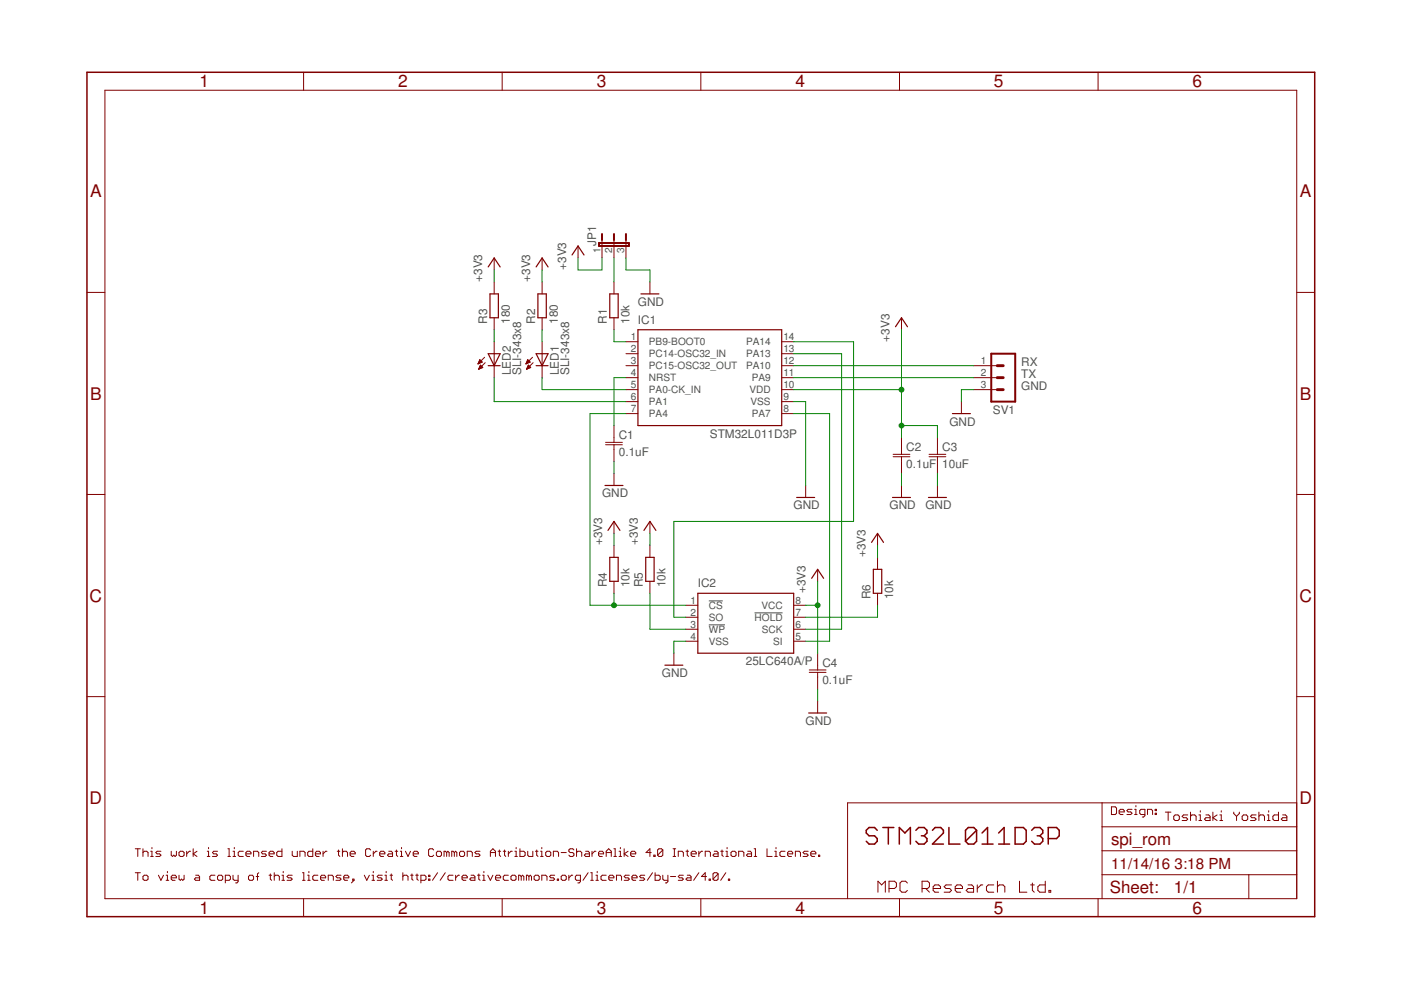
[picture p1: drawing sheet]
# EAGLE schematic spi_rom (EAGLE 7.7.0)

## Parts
C1  0.1uF  C-JIS050-024X044  [C050-024X044]
C2  0.1uF  C-JIS0603  [C0603]
C3  10uF  C-JIS0603  [C0603]
C4  0.1uF  C-JIS050-024X044  [C050-024X044]
IC1  STM32L011D3P  [TSSOP14]
IC2  25LC640A/P  [DIL8]
JP1  JP2E  [JP2]
LED1  SLI-343x8  LED3MM  [LED3MM]
LED2  SLI-343x8  LED3MM  [LED3MM]
R1  10k  R-EU_0207/2V  [0207/2V]
R2  180  R-EU_0207/2V  [0207/2V]
R3  180  R-EU_0207/2V  [0207/2V]
R4  10k  R-EU_0207/2V  [0207/2V]
R5  10k  R-EU_0207/2V  [0207/2V]
R6  10k  R-EU_0207/2V  [0207/2V]
SV1  MA03-1  [MA03-1]

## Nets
+3V3: C2.1 C3.1 C4.1 IC2.8(VCC) JP1.1 R2.2 R3.2 R4.2 R5.2 R6.2
GND: C1.2 C2.2 C3.2 C4.2 IC2.4(VSS) JP1.3 SV1.3
N$1: SV1.2
N$2: R1.1
N$3: SV1.1
N$4: C1.1
N$5: IC1.5(PA0-CK_IN) LED1.K(C)
N$6: JP1.2 R1.2
N$7: LED2.A R3.1
N$8: IC1.6(PA1) LED2.K(C)
N$9: LED1.A R2.1
N$10: IC1.7(PA4) IC2.1(!CS) R4.1
N$11: IC1.13(PA13) IC2.6(SCK)
N$12: IC1.14(PA14) IC2.2(SO)
N$13: IC1.8(PA7) IC2.5(SI)
N$14: IC2.3(!WP) R5.1
N$15: IC2.7(!HOLD) R6.1
Unconnected: IC1.1(PB9-BOOT0) IC1.2(PC14-OSC32_IN) IC1.3(PC15-OSC32_OUT) IC1.4(NRST) IC1.11(PA9) IC1.12(PA10)

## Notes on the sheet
- RX
- TX
- GND
- Design:
- Toshiaki Yoshida
- STM32L011D3P
- This work is licensed under the Creative Commons Attribution-ShareAlike 4.0 International License.
- To view a copy of this license, visit http://creativecommons.org/licenses/by-sa/4.0/.
- MPC Research Ltd.

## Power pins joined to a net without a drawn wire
VDD: IC1.10(VDD)
VSS: IC1.9(VSS)
